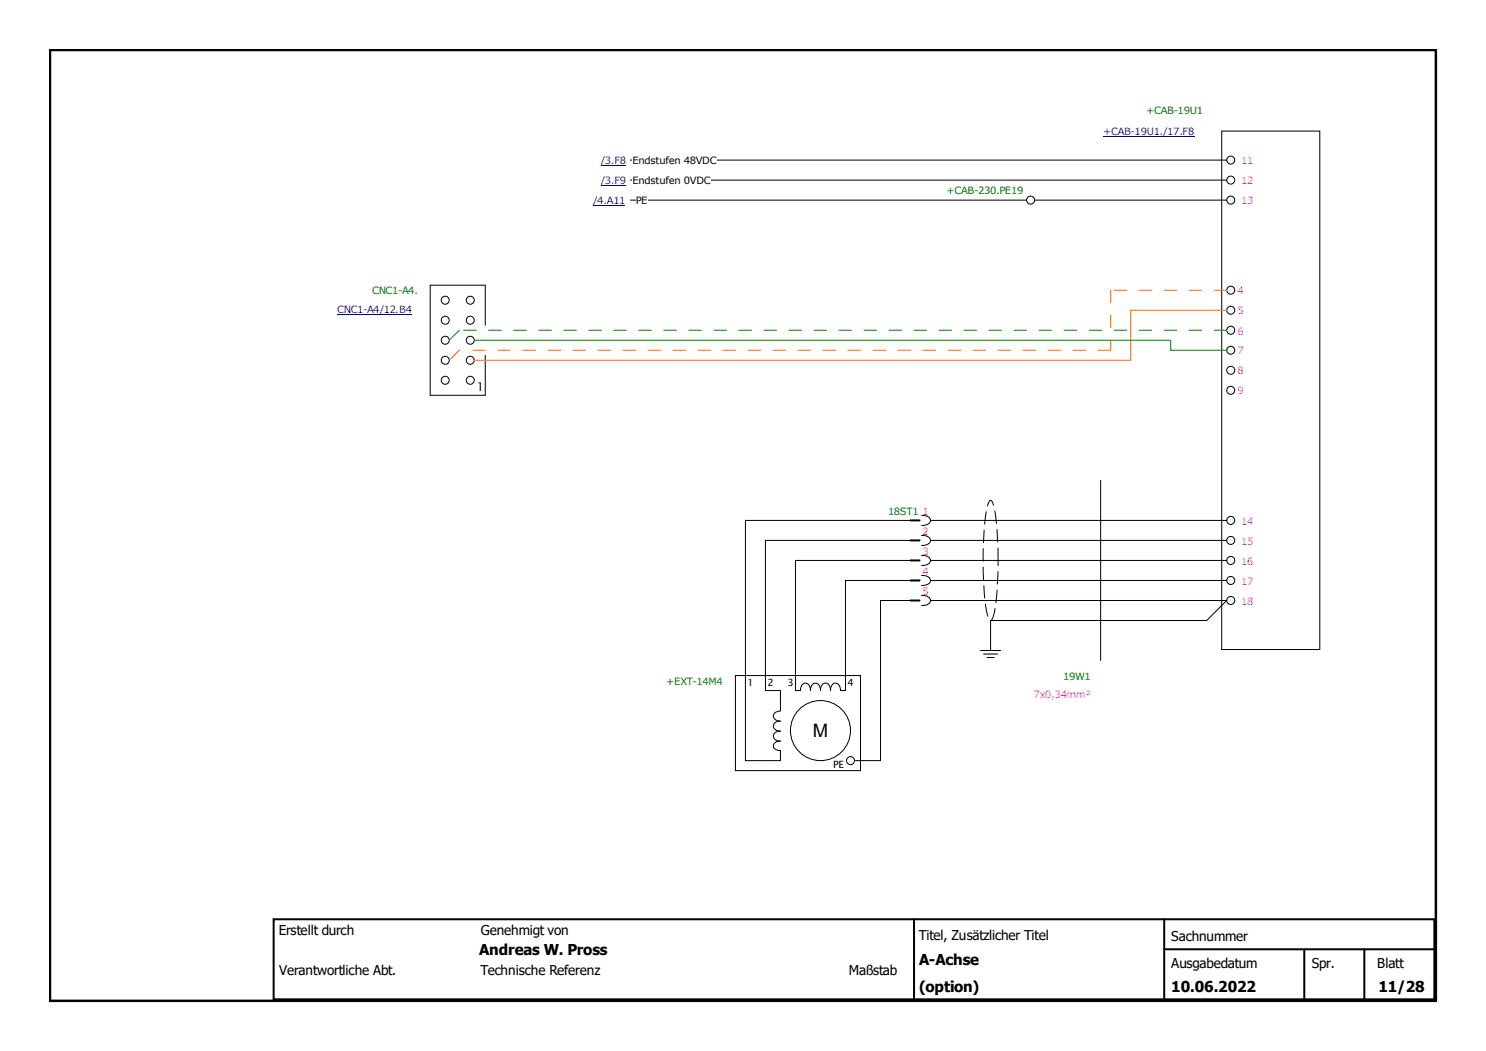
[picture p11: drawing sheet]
<svg xmlns="http://www.w3.org/2000/svg" width="297mm" height="210mm" viewBox="0 0 297 210" stroke-linecap="round" stroke-linejoin="round" font-family="sans-serif">
<g fill="none" stroke="#000" stroke-width=".2">
<path d="M126 32h119.2M244.2 26.2h19.6v103.6h-19.6zM97 65v-8h-11v22h11v-8"/>
<circle cx="246" cy="32" r=".8"/>
<circle cx="246" cy="36" r=".8"/>
<circle cx="89" cy="60" r=".8"/>
<circle cx="94" cy="60" r=".8"/>
<circle cx="89" cy="68" r=".8"/>
<circle cx="89" cy="64" r=".8"/>
<circle cx="89" cy="72" r=".8"/>
<circle cx="89" cy="76" r=".8"/>
<circle cx="94" cy="68" r=".8"/>
<circle cx="94" cy="64" r=".8"/>
<circle cx="94" cy="72" r=".8"/>
<circle cx="94" cy="76" r=".8"/>
</g>
<path d="M126.4 30.8h16.8v2.4h-16.8z" fill="#fff"/>
<path d="M126 36h119.2" fill="none" stroke="#000" stroke-width=".2"/>
<path d="M126.4 34.8h15.6v2.4h-15.6z" fill="#fff"/>
<g fill="none" stroke="#000" stroke-width=".2">
<path d="M126 40h79.2M206.8 40h38.4"/>
<circle cx="206" cy="40" r=".8"/>
<circle cx="246" cy="40" r=".8"/>
</g>
<path d="M127.1 38.8h2.3v2.4h-2.3z" fill="#fff"/>
<g fill="none" stroke="#000" stroke-width=".2">
<path d="M220 96v36M182 112h-23v26h1a1.26 1.26 0 0 1 1-1.5 1.26 1.26 0 0 1 1 1.5 1.26 1.26 0 0 1 1-1.5 1.26 1.26 0 0 1 1 1.5 1.26 1.26 0 0 1 1-1.5 1.26 1.26 0 0 1 1 1.5 1.26 1.26 0 0 1 1-1.5 1.26 1.26 0 0 1 1 1.5h1v-22h13M182 104h-33v48h7v-2a1.19 1.19 0 0 1-1.4-1 1.19 1.19 0 0 1 1.4-.9 1.11 1.11 0 0 1-1.3-1.4l.7-.5 .6-.1a1.11 1.11 0 0 1-1.3-1.4l.7-.5 .6-.1a1.11 1.11 0 0 1-1.3-1.4l.7-.5 .6-.1M182 108h-29v30h3v4M182 120h-6v32h-5M184.2 103a1.43 1.43 0 0 1 1.8 1 1.43 1.43 0 0 1-1.8 1M184.2 107a1.43 1.43 0 0 1 1.8 1 1.43 1.43 0 0 1-1.8 1M184.2 111a1.43 1.43 0 0 1 1.8 1 1.43 1.43 0 0 1-1.8 1M184.2 115a1.43 1.43 0 0 1 1.8 1 1.43 1.43 0 0 1-1.8 1M184.2 119a1.43 1.43 0 0 1 1.8 1 1.43 1.43 0 0 1-1.8 1M186 104h59.2M186 108h59.2"/>
<path d="M186 112h59.2M186 116h59.2M186 120h59.2l-4 4h-43.2v6M147 135h25v19h-25zM196 130h4M196.6 130.7h2.8M197.3 131.4h1.4"/>
<circle cx="246" cy="58" r=".8"/>
<circle cx="246" cy="62" r=".8"/>
<circle cx="246" cy="78" r=".8"/>
<circle cx="246" cy="74" r=".8"/>
<circle cx="246" cy="66" r=".8"/>
<circle cx="246" cy="70" r=".8"/>
<circle cx="246" cy="120" r=".8"/>
<circle cx="246" cy="116" r=".8"/>
<circle cx="246" cy="112" r=".8"/>
<circle cx="246" cy="108" r=".8"/>
<circle cx="246" cy="104" r=".8"/>
<circle cx="164" cy="146" r="6"/>
<circle cx="170" cy="152" r=".8"/>
</g>
<path d="M182 104h1.8M182 108h1.8M182 112h1.8M182 116h1.8M182 120h1.8" fill="none" stroke="#000" stroke-width=".4"/>
<path d="M197.8 100.1l.2-.1a2.44 2.44 0 0 1 .8 1.9 71.5 71.5 0 0 1-.2 21l-.4 1-.2 .1a2.44 2.44 0 0 1-.8-1.9 71.5 71.5 0 0 1 .2-21z" fill="none" stroke="#000" stroke-width=".2" stroke-dasharray="2.5 1.2"/>
<path d="M245.2 62h-19.2v10h-131.2" fill="none" stroke="#f60" stroke-width=".2"/>
<path d="M222 58v12M245.2 58h-23.2M91.8 70l-2 2M222 70h-130.2" fill="none" stroke="#f60" stroke-width=".2" stroke-dasharray="2.5 2.5"/>
<path d="M94.8 68h139.2v2h11.2" fill="none" stroke="#008000" stroke-width=".2"/>
<path d="M91.8 66l-2 2M245.2 66h-153.4" fill="none" stroke="#008000" stroke-width=".2" stroke-dasharray="2.5 2.5"/>
<path d="M67.4 60.6h14.9v2.4h-14.9z" fill="#fff"/>
<path d="M67.4 62.8h14.9" fill="none" stroke="#00f" stroke-width=".2"/>
<path d="M220.5 25h18.2v2.4h-18.2z" fill="#fff"/>
<path d="M220.5 27.2h18.2" fill="none" stroke="#00f" stroke-width=".2"/>
<path d="M120.1 30.8h5v2.4h-5z" fill="#fff"/>
<path d="M120.1 33h5" fill="none" stroke="#00f" stroke-width=".2"/>
<path d="M120.1 34.8h5v2.4h-5z" fill="#fff"/>
<path d="M120.1 37.1h5" fill="none" stroke="#00f" stroke-width=".2"/>
<path d="M118.6 38.8h6.4v2.4h-6.4z" fill="#fff"/>
<path d="M118.6 41h6.4" fill="none" stroke="#00f" stroke-width=".2"/>
<path d="M10 10h277v190h-277z" fill="none" stroke="#000" stroke-width=".5"/>
<path d="M54.7 183.7h232v16h-232zM182.7 183.7v16M232.7 183.7v16M232.7 189.7h54M260.7 189.7v10M272.7 189.7v10" fill="none" stroke="#000" stroke-width=".4"/>
<text font-size="3.7" x="162.5" y="147.2">M</text>
<g font-size="3">
<text x="95.8" y="190.8">Andreas W. Pross</text>
<text x="183.7" y="192.9">A-Achse</text>
<text x="183.7" y="198.2">(option)</text>
<text x="234.1" y="198.2">10.06.2022</text>
<text x="275.5" y="198.2">11/28</text>
</g>
<g font-size="2.7">
<text x="55.7" y="186.8">Erstellt durch</text>
<text x="96.1" y="186.9">Genehmigt von</text>
<text x="183.7" y="187.8">Titel, Zusätzlicher Titel</text>
<text x="234.1" y="188">Sachnummer</text>
<text x="55.8" y="194.8">Verantwortliche Abt.</text>
<text x="96" y="194.9">Technische Referenz</text>
<text x="169.7" y="194.9">Maßstab</text>
<text x="234.1" y="193.4">Ausgabedatum</text>
<text x="262.2" y="193.4">Spr.</text>
<text x="275.3" y="193.4">Blatt</text>
</g>
<text font-size="2.4" x="95.3" y="78.1">1</text>
<g font-size="2" fill="#008000">
<text x="229.1" y="22.8">+CAB-19U1</text>
<text x="189.2" y="38.8">+CAB-230.PE19</text>
<text x="74.4" y="58.8">CNC1-A4.</text>
<text x="177.5" y="102.8">18ST1</text>
<text x="133.2" y="136.8">+EXT-14M4</text>
<text x="212.5" y="135.8">19W1</text>
</g>
<g font-size="2" fill="#00f">
<text x="220.5" y="27">+CAB-19U1./17.F8</text>
<text x="120.1" y="32.8">/3.F8</text>
<text x="118.6" y="40.8">/4.A11</text>
<text x="120.1" y="36.8">/3.F9</text>
<text x="67.4" y="62.6">CNC1-A4/12.B4</text>
</g>
<g font-size="2">
<text x="126.4" y="32.8">Endstufen 48VDC</text>
<text x="126.4" y="36.8">Endstufen 0VDC</text>
<text x="127.1" y="40.8">PE</text>
<text x="149.4" y="137">1</text>
<text x="153.4" y="137">2</text>
<text x="157.4" y="137">3</text>
<text x="169.4" y="137">4</text>
<text x="166.5" y="153.4">PE</text>
</g>
<g font-size="2" fill="#f0f">
<text x="248.1" y="32.8">11</text>
<text x="248.1" y="36.8">12</text>
<text x="248.1" y="40.8">13</text>
<text x="247.3" y="58.8">4</text>
<text x="247.3" y="62.8">5</text>
<text x="247.3" y="66.8">6</text>
<text x="247.3" y="70.8">7</text>
<text x="247.3" y="74.8">8</text>
<text x="247.3" y="78.8">9</text>
<text x="184.4" y="102.8">1</text>
<text x="184.4" y="106.8">2</text>
<text x="248.1" y="104.8">14</text>
<text x="184.4" y="110.8">3</text>
<text x="248.1" y="108.8">15</text>
<text x="248.1" y="112.8">16</text>
<text x="184.4" y="114.8">4</text>
<text x="184.4" y="118.8">5</text>
<text x="248.1" y="116.8">17</text>
<text x="248.1" y="120.8">18</text>
<text x="206.6" y="139.4">7x0,34mm²</text>
</g>
</svg>
